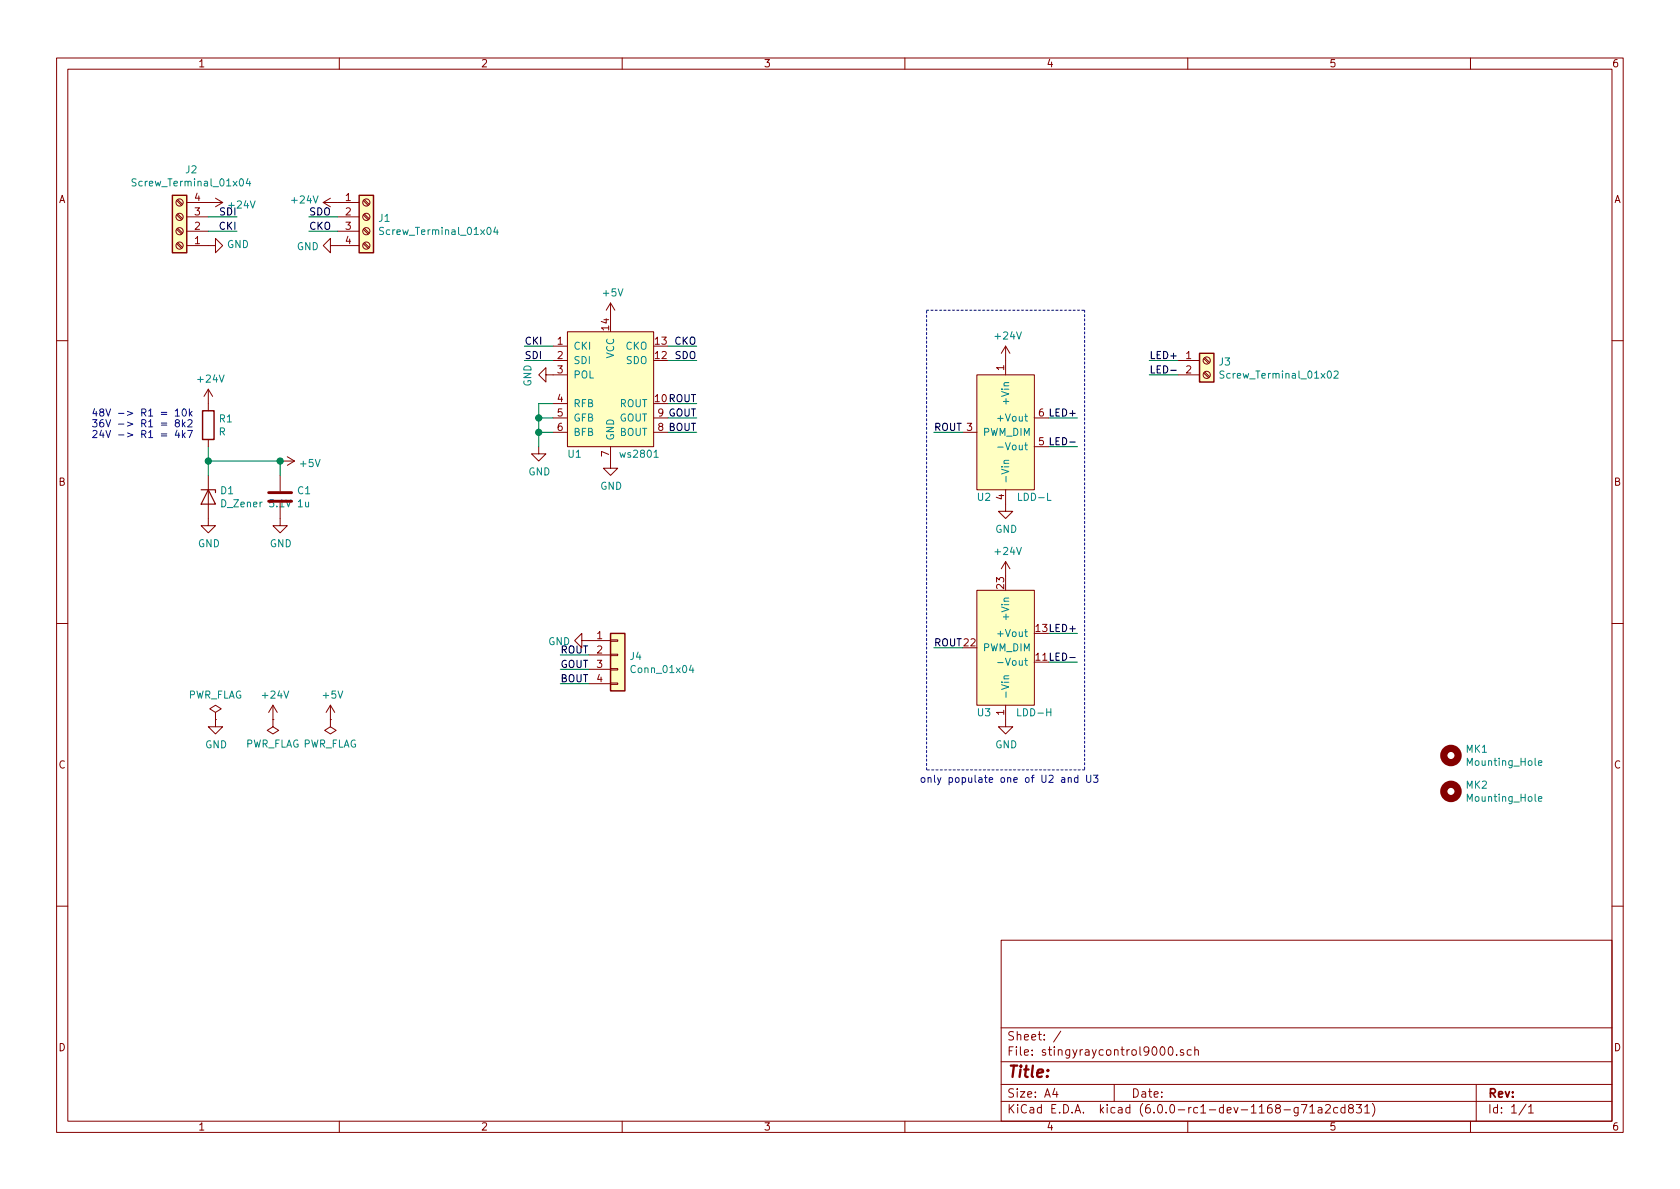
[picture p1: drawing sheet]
EESchema Schematic File Version 4
LIBS:stingyraycontrol9000-cache
EELAYER 29 0
EELAYER END
$Descr A4 11693 8268
encoding utf-8
Sheet 1 1
Title ""
Date ""
Rev ""
Comp ""
Comment1 ""
Comment2 ""
Comment3 ""
Comment4 ""
$EndDescr
$Comp
L Connector:Screw_Terminal_01x04 J2
U 1 1
P 1250 1600
F 0 "J2" H 1168 1175 50  0000 C CNN
F 1 "Screw_Terminal_01x04" H 1168 1266 50  0000 C CNN
F 2 "TerminalBlock_Phoenix:TerminalBlock_Phoenix_PT-1,5-4-5.0-H_1x04_P5.00mm_Horizontal" H 1250 1600 50  0001 C CNN
F 3 "~" H 1250 1600 50  0001 C CNN
	1    1250 1600
	-1   0    0    1   
$EndComp
$Comp
L Connector:Screw_Terminal_01x04 J1
U 1 1
P 2550 1500
F 0 "J1" H 2630 1492 50  0000 L CNN
F 1 "Screw_Terminal_01x04" H 2630 1401 50  0000 L CNN
F 2 "TerminalBlock_Phoenix:TerminalBlock_Phoenix_PT-1,5-4-5.0-H_1x04_P5.00mm_Horizontal" H 2550 1500 50  0001 C CNN
F 3 "~" H 2550 1500 50  0001 C CNN
	1    2550 1500
	1    0    0    -1  
$EndComp
$Comp
L Connector:Screw_Terminal_01x02 J3
U 1 1
P 8400 2500
F 0 "J3" H 8480 2492 50  0000 L CNN
F 1 "Screw_Terminal_01x02" H 8480 2401 50  0000 L CNN
F 2 "TerminalBlock_Phoenix:TerminalBlock_Phoenix_PT-1,5-2-5.0-H_1x02_P5.00mm_Horizontal" H 8400 2500 50  0001 C CNN
F 3 "~" H 8400 2500 50  0001 C CNN
	1    8400 2500
	1    0    0    -1  
$EndComp
$Comp
L Device:D_Zener D1
U 1 1
P 1450 3450
F 0 "D1" V 1404 3529 50  0000 L CNN
F 1 "D_Zener 5.1V" V 1495 3529 50  0000 L CNN
F 2 "Diode_THT:D_A-405_P10.16mm_Horizontal" H 1450 3450 50  0001 C CNN
F 3 "~" H 1450 3450 50  0001 C CNN
	1    1450 3450
	0    1    1    0   
$EndComp
$Comp
L Device:R R1
U 1 1
P 1450 2950
F 0 "R1" H 1520 2996 50  0000 L CNN
F 1 "R" H 1520 2905 50  0000 L CNN
F 2 "Resistor_THT:R_Axial_DIN0207_L6.3mm_D2.5mm_P10.16mm_Horizontal" V 1380 2950 50  0001 C CNN
F 3 "~" H 1450 2950 50  0001 C CNN
	1    1450 2950
	1    0    0    -1  
$EndComp
$Comp
L Device:C C1
U 1 1
P 1950 3450
F 0 "C1" H 2065 3496 50  0000 L CNN
F 1 "1u" H 2065 3405 50  0000 L CNN
F 2 "Capacitor_THT:C_Rect_L7.0mm_W2.5mm_P5.00mm" H 1988 3300 50  0001 C CNN
F 3 "~" H 1950 3450 50  0001 C CNN
	1    1950 3450
	1    0    0    -1  
$EndComp
Wire Wire Line
	1450 3300 1450 3200
Wire Wire Line
	1450 3200 1950 3200
Wire Wire Line
	1950 3200 1950 3300
Connection ~ 1450 3200
Wire Wire Line
	1450 3200 1450 3100
$Comp
L power:GND #PWR012
U 1 1
P 1450 3600
F 0 "#PWR012" H 1450 3350 50  0001 C CNN
F 1 "GND" H 1455 3427 50  0000 C CNN
F 2 "" H 1450 3600 50  0001 C CNN
F 3 "" H 1450 3600 50  0001 C CNN
	1    1450 3600
	1    0    0    -1  
$EndComp
$Comp
L power:GND #PWR013
U 1 1
P 1950 3600
F 0 "#PWR013" H 1950 3350 50  0001 C CNN
F 1 "GND" H 1955 3427 50  0000 C CNN
F 2 "" H 1950 3600 50  0001 C CNN
F 3 "" H 1950 3600 50  0001 C CNN
	1    1950 3600
	1    0    0    -1  
$EndComp
$Comp
L power:+24V #PWR07
U 1 1
P 1450 2800
F 0 "#PWR07" H 1450 2650 50  0001 C CNN
F 1 "+24V" H 1465 2973 50  0000 C CNN
F 2 "" H 1450 2800 50  0001 C CNN
F 3 "" H 1450 2800 50  0001 C CNN
	1    1450 2800
	1    0    0    -1  
$EndComp
$Comp
L Mechanical:Mounting_Hole MK1
U 1 1
P 10100 5250
F 0 "MK1" H 10200 5296 50  0000 L CNN
F 1 "Mounting_Hole" H 10200 5205 50  0000 L CNN
F 2 "MountingHole:MountingHole_3.2mm_M3_ISO14580" H 10100 5250 50  0001 C CNN
F 3 "" H 10100 5250 50  0001 C CNN
	1    10100 5250
	1    0    0    -1  
$EndComp
$Comp
L Mechanical:Mounting_Hole MK2
U 1 1
P 10100 5500
F 0 "MK2" H 10200 5546 50  0000 L CNN
F 1 "Mounting_Hole" H 10200 5455 50  0000 L CNN
F 2 "MountingHole:MountingHole_3.2mm_M3_ISO14580" H 10100 5500 50  0001 C CNN
F 3 "" H 10100 5500 50  0001 C CNN
	1    10100 5500
	1    0    0    -1  
$EndComp
$Comp
L power:+5V #PWR09
U 1 1
P 1950 3200
F 0 "#PWR09" H 1950 3050 50  0001 C CNN
F 1 "+5V" V 1965 3328 50  0000 L CNN
F 2 "" H 1950 3200 50  0001 C CNN
F 3 "" H 1950 3200 50  0001 C CNN
	1    1950 3200
	0    1    1    0   
$EndComp
Connection ~ 1950 3200
$Comp
L ws2801:ws2801 U1
U 1 1
P 4250 2700
F 0 "U1" H 4000 2250 50  0000 C CNN
F 1 "ws2801" H 4450 2250 50  0000 C CNN
F 2 "Package_SO:SOIC-14_3.9x8.7mm_P1.27mm" H 4250 2700 50  0001 C CNN
F 3 "" H 4250 2700 50  0001 C CNN
	1    4250 2700
	1    0    0    -1  
$EndComp
$Comp
L power:GND #PWR010
U 1 1
P 4250 3200
F 0 "#PWR010" H 4250 2950 50  0001 C CNN
F 1 "GND" H 4255 3027 50  0000 C CNN
F 2 "" H 4250 3200 50  0001 C CNN
F 3 "" H 4250 3200 50  0001 C CNN
	1    4250 3200
	1    0    0    -1  
$EndComp
$Comp
L power:GND #PWR08
U 1 1
P 3750 3100
F 0 "#PWR08" H 3750 2850 50  0001 C CNN
F 1 "GND" H 3755 2927 50  0000 C CNN
F 2 "" H 3750 3100 50  0001 C CNN
F 3 "" H 3750 3100 50  0001 C CNN
	1    3750 3100
	1    0    0    -1  
$EndComp
Wire Wire Line
	3850 2800 3750 2800
Wire Wire Line
	3750 2800 3750 2900
Wire Wire Line
	3850 2900 3750 2900
Connection ~ 3750 2900
Wire Wire Line
	3750 2900 3750 3000
Wire Wire Line
	3850 3000 3750 3000
Connection ~ 3750 3000
Wire Wire Line
	3750 3000 3750 3100
$Comp
L power:+5V #PWR05
U 1 1
P 4250 2200
F 0 "#PWR05" H 4250 2050 50  0001 C CNN
F 1 "+5V" H 4265 2373 50  0000 C CNN
F 2 "" H 4250 2200 50  0001 C CNN
F 3 "" H 4250 2200 50  0001 C CNN
	1    4250 2200
	1    0    0    -1  
$EndComp
Wire Wire Line
	3650 2400 3850 2400
Wire Wire Line
	3650 2500 3850 2500
Wire Wire Line
	4850 2400 4650 2400
Wire Wire Line
	4850 2500 4650 2500
Text Label 3650 2400 0    50   ~ 0
CKI
Text Label 3650 2500 0    50   ~ 0
SDI
Text Label 4850 2500 2    50   ~ 0
SDO
Text Label 4850 2400 2    50   ~ 0
CKO
Wire Wire Line
	4850 2800 4650 2800
Wire Wire Line
	4850 2900 4650 2900
Wire Wire Line
	4850 3000 4650 3000
Text Label 4850 2800 2    50   ~ 0
ROUT
Text Label 4850 2900 2    50   ~ 0
GOUT
Text Label 4850 3000 2    50   ~ 0
BOUT
$Comp
L Connector_Generic:Conn_01x04 J4
U 1 1
P 4300 4550
F 0 "J4" H 4380 4542 50  0000 L CNN
F 1 "Conn_01x04" H 4380 4451 50  0000 L CNN
F 2 "Connector_PinHeader_2.54mm:PinHeader_1x04_P2.54mm_Vertical" H 4300 4550 50  0001 C CNN
F 3 "~" H 4300 4550 50  0001 C CNN
	1    4300 4550
	1    0    0    -1  
$EndComp
Wire Wire Line
	8000 2500 8200 2500
Wire Wire Line
	8000 2600 8200 2600
$Comp
L meanwell_led_driver:LDD-L U2
U 1 1
P 7000 3000
F 0 "U2" H 6850 2550 50  0000 C CNN
F 1 "LDD-L" H 7200 2550 50  0000 C CNN
F 2 "meanwell_led_driver:LDD_L" H 7000 3000 50  0001 C CNN
F 3 "" H 7000 3000 50  0001 C CNN
	1    7000 3000
	1    0    0    -1  
$EndComp
$Comp
L meanwell_led_driver:LDD-H U3
U 1 1
P 7000 4500
F 0 "U3" H 6850 4050 50  0000 C CNN
F 1 "LDD-H" H 7200 4050 50  0000 C CNN
F 2 "meanwell_led_driver:LDD_H" H 7000 4500 50  0001 C CNN
F 3 "" H 7000 4500 50  0001 C CNN
	1    7000 4500
	1    0    0    -1  
$EndComp
$Comp
L power:+24V #PWR06
U 1 1
P 7000 2500
F 0 "#PWR06" H 7000 2350 50  0001 C CNN
F 1 "+24V" H 7015 2673 50  0000 C CNN
F 2 "" H 7000 2500 50  0001 C CNN
F 3 "" H 7000 2500 50  0001 C CNN
	1    7000 2500
	1    0    0    -1  
$EndComp
$Comp
L power:+24V #PWR014
U 1 1
P 7000 4000
F 0 "#PWR014" H 7000 3850 50  0001 C CNN
F 1 "+24V" H 7015 4173 50  0000 C CNN
F 2 "" H 7000 4000 50  0001 C CNN
F 3 "" H 7000 4000 50  0001 C CNN
	1    7000 4000
	1    0    0    -1  
$EndComp
$Comp
L power:GND #PWR011
U 1 1
P 7000 3500
F 0 "#PWR011" H 7000 3250 50  0001 C CNN
F 1 "GND" H 7005 3327 50  0000 C CNN
F 2 "" H 7000 3500 50  0001 C CNN
F 3 "" H 7000 3500 50  0001 C CNN
	1    7000 3500
	1    0    0    -1  
$EndComp
$Comp
L power:GND #PWR019
U 1 1
P 7000 5000
F 0 "#PWR019" H 7000 4750 50  0001 C CNN
F 1 "GND" H 7005 4827 50  0000 C CNN
F 2 "" H 7000 5000 50  0001 C CNN
F 3 "" H 7000 5000 50  0001 C CNN
	1    7000 5000
	1    0    0    -1  
$EndComp
Wire Notes Line
	6450 2150 7550 2150
Wire Notes Line
	7550 2150 7550 5350
Wire Notes Line
	7550 5350 6450 5350
Wire Notes Line
	6450 5350 6450 2150
Wire Wire Line
	7500 2900 7300 2900
Wire Wire Line
	7500 3100 7300 3100
Wire Wire Line
	7500 4400 7300 4400
Wire Wire Line
	7500 4600 7300 4600
Text Label 7500 2900 2    50   ~ 0
LED+
Text Label 7500 3100 2    50   ~ 0
LED-
Text Label 7500 4400 2    50   ~ 0
LED+
Text Label 7500 4600 2    50   ~ 0
LED-
Text Notes 6400 5450 0    50   ~ 0
only populate one of U2 and U3
Wire Wire Line
	3900 4550 4100 4550
Wire Wire Line
	3900 4650 4100 4650
Wire Wire Line
	3900 4750 4100 4750
Text Label 3900 4550 0    50   ~ 0
ROUT
Text Label 3900 4650 0    50   ~ 0
GOUT
Text Label 3900 4750 0    50   ~ 0
BOUT
$Comp
L power:GND #PWR015
U 1 1
P 4100 4450
F 0 "#PWR015" H 4100 4200 50  0001 C CNN
F 1 "GND" V 4105 4322 50  0000 R CNN
F 2 "" H 4100 4450 50  0001 C CNN
F 3 "" H 4100 4450 50  0001 C CNN
	1    4100 4450
	0    1    1    0   
$EndComp
Wire Wire Line
	6500 3000 6700 3000
Text Label 6500 3000 0    50   ~ 0
ROUT
Wire Wire Line
	6500 4500 6700 4500
Text Label 6500 4500 0    50   ~ 0
ROUT
$Comp
L power:GND #PWR03
U 1 1
P 1450 1700
F 0 "#PWR03" H 1450 1450 50  0001 C CNN
F 1 "GND" V 1455 1572 50  0000 R CNN
F 2 "" H 1450 1700 50  0001 C CNN
F 3 "" H 1450 1700 50  0001 C CNN
	1    1450 1700
	0    -1   -1   0   
$EndComp
$Comp
L power:GND #PWR04
U 1 1
P 2350 1700
F 0 "#PWR04" H 2350 1450 50  0001 C CNN
F 1 "GND" V 2355 1572 50  0000 R CNN
F 2 "" H 2350 1700 50  0001 C CNN
F 3 "" H 2350 1700 50  0001 C CNN
	1    2350 1700
	0    1    1    0   
$EndComp
$Comp
L power:+24V #PWR01
U 1 1
P 1450 1400
F 0 "#PWR01" H 1450 1250 50  0001 C CNN
F 1 "+24V" V 1465 1528 50  0000 L CNN
F 2 "" H 1450 1400 50  0001 C CNN
F 3 "" H 1450 1400 50  0001 C CNN
	1    1450 1400
	0    1    1    0   
$EndComp
$Comp
L power:+24V #PWR02
U 1 1
P 2350 1400
F 0 "#PWR02" H 2350 1250 50  0001 C CNN
F 1 "+24V" V 2365 1528 50  0000 L CNN
F 2 "" H 2350 1400 50  0001 C CNN
F 3 "" H 2350 1400 50  0001 C CNN
	1    2350 1400
	0    -1   -1   0   
$EndComp
Text Label 8000 2500 0    50   ~ 0
LED+
Text Label 8000 2600 0    50   ~ 0
LED-
Wire Wire Line
	1650 1500 1450 1500
Wire Wire Line
	1650 1600 1450 1600
Wire Wire Line
	2150 1500 2350 1500
Wire Wire Line
	2150 1600 2350 1600
Text Label 2150 1600 0    50   ~ 0
CKO
Text Label 2150 1500 0    50   ~ 0
SDO
Text Label 1650 1500 2    50   ~ 0
SDI
Text Label 1650 1600 2    50   ~ 0
CKI
$Comp
L power:PWR_FLAG #FLG01
U 1 1
P 1500 5000
F 0 "#FLG01" H 1500 5075 50  0001 C CNN
F 1 "PWR_FLAG" H 1500 5173 50  0000 C CNN
F 2 "" H 1500 5000 50  0001 C CNN
F 3 "~" H 1500 5000 50  0001 C CNN
	1    1500 5000
	1    0    0    -1  
$EndComp
$Comp
L power:GND #PWR016
U 1 1
P 1500 5000
F 0 "#PWR016" H 1500 4750 50  0001 C CNN
F 1 "GND" H 1505 4827 50  0000 C CNN
F 2 "" H 1500 5000 50  0001 C CNN
F 3 "" H 1500 5000 50  0001 C CNN
	1    1500 5000
	1    0    0    -1  
$EndComp
$Comp
L power:PWR_FLAG #FLG02
U 1 1
P 1900 5000
F 0 "#FLG02" H 1900 5075 50  0001 C CNN
F 1 "PWR_FLAG" H 1900 5173 50  0000 C CNN
F 2 "" H 1900 5000 50  0001 C CNN
F 3 "~" H 1900 5000 50  0001 C CNN
	1    1900 5000
	-1   0    0    1   
$EndComp
$Comp
L power:+24V #PWR017
U 1 1
P 1900 5000
F 0 "#PWR017" H 1900 4850 50  0001 C CNN
F 1 "+24V" H 1915 5173 50  0000 C CNN
F 2 "" H 1900 5000 50  0001 C CNN
F 3 "" H 1900 5000 50  0001 C CNN
	1    1900 5000
	1    0    0    -1  
$EndComp
$Comp
L power:+5V #PWR018
U 1 1
P 2300 5000
F 0 "#PWR018" H 2300 4850 50  0001 C CNN
F 1 "+5V" H 2315 5173 50  0000 C CNN
F 2 "" H 2300 5000 50  0001 C CNN
F 3 "" H 2300 5000 50  0001 C CNN
	1    2300 5000
	1    0    0    -1  
$EndComp
$Comp
L power:PWR_FLAG #FLG03
U 1 1
P 2300 5000
F 0 "#FLG03" H 2300 5075 50  0001 C CNN
F 1 "PWR_FLAG" H 2300 5173 50  0000 C CNN
F 2 "" H 2300 5000 50  0001 C CNN
F 3 "~" H 2300 5000 50  0001 C CNN
	1    2300 5000
	-1   0    0    1   
$EndComp
$Comp
L power:GND #PWR?
U 1 1
P 3850 2600
F 0 "#PWR?" H 3850 2350 50  0001 C CNN
F 1 "GND" H 3855 2427 50  0000 C CNN
F 2 "" H 3850 2600 50  0001 C CNN
F 3 "" H 3850 2600 50  0001 C CNN
	1    3850 2600
	0    1    1    0   
$EndComp
Text Notes 1350 3050 2    50   ~ 0
48V -> R1 = 10k\n36V -> R1 = 8k2\n24V -> R1 = 4k7
$EndSCHEMATC
